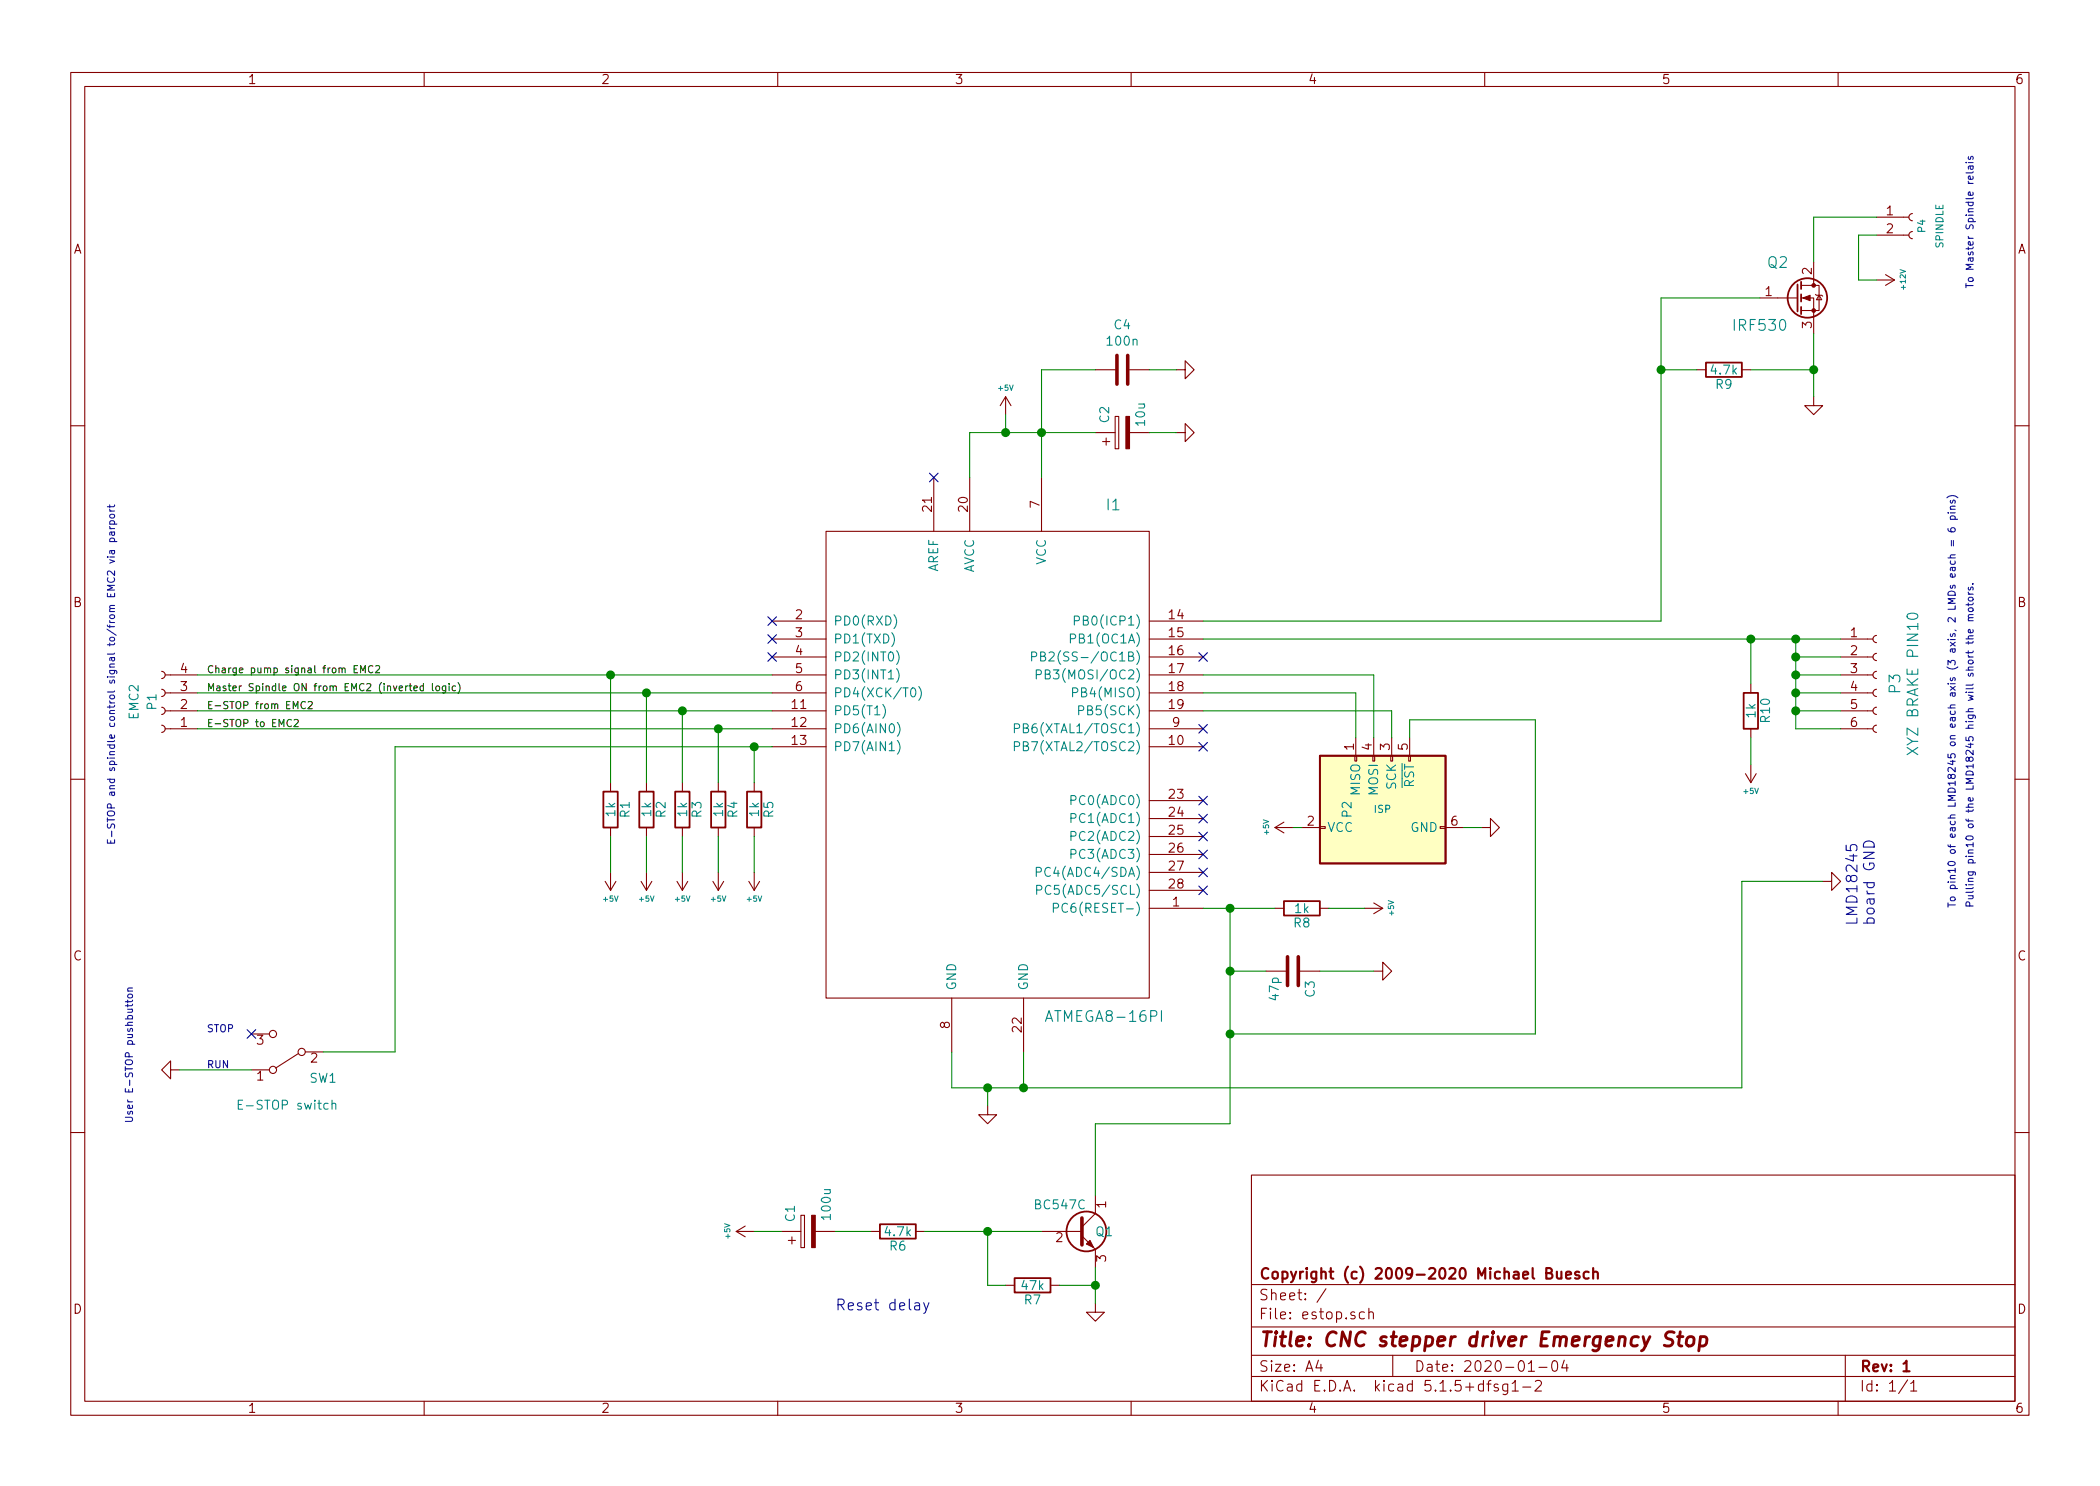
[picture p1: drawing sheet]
EESchema Schematic File Version 4
EELAYER 30 0
EELAYER END
$Descr A4 11693 8268
encoding utf-8
Sheet 1 1
Title "CNC stepper driver Emergency Stop"
Date "2020-01-04"
Rev "1"
Comp "Copyright (c) 2009-2020 Michael Buesch"
Comment1 ""
Comment2 ""
Comment3 ""
Comment4 ""
$EndDescr
Text Label 1150 3750 0    40   ~ 0
Charge pump signal from EMC2
Wire Wire Line
	4300 3750 3400 3750
Connection ~ 9250 2050
Wire Wire Line
	6700 3450 9250 3450
Wire Wire Line
	9250 3450 9250 2050
Connection ~ 10100 2050
Wire Wire Line
	10100 2200 10100 2050
Connection ~ 3800 3950
Wire Wire Line
	1100 3850 3600 3850
Connection ~ 4200 4150
Wire Wire Line
	6700 3550 9750 3550
Connection ~ 5600 2400
Wire Wire Line
	5600 2300 5600 2400
Wire Wire Line
	5800 2400 5800 2650
Wire Wire Line
	7250 4600 7200 4600
Connection ~ 5500 6850
Connection ~ 6850 5400
Connection ~ 5700 6050
Wire Wire Line
	5700 5850 5700 6050
Connection ~ 10000 3550
Connection ~ 10000 3750
Wire Wire Line
	10000 3650 10250 3650
Connection ~ 10000 3950
Wire Wire Line
	10000 3850 10250 3850
Wire Wire Line
	10250 4050 10000 4050
Wire Wire Line
	10000 3950 10250 3950
Wire Wire Line
	10000 3750 10250 3750
Connection ~ 10000 3850
Wire Wire Line
	10000 4050 10000 3950
Connection ~ 10000 3650
Wire Wire Line
	10150 4900 9700 4900
Wire Wire Line
	9700 4900 9700 6050
Wire Wire Line
	9700 6050 5700 6050
Wire Wire Line
	5300 6050 5300 5850
Wire Wire Line
	5500 6050 5500 6150
Connection ~ 5500 6050
Connection ~ 6850 5050
Wire Wire Line
	6100 7250 6100 7150
Connection ~ 6100 7150
Wire Wire Line
	5500 6850 5500 7150
Wire Wire Line
	8150 4600 8250 4600
Wire Wire Line
	5400 2650 5400 2400
Wire Wire Line
	5400 2400 5600 2400
Connection ~ 5800 2400
Connection ~ 9750 3550
Wire Wire Line
	4300 4050 4000 4050
Wire Wire Line
	4300 4150 4200 4150
Wire Wire Line
	2200 4150 2200 5850
Wire Wire Line
	4300 3950 3800 3950
Connection ~ 4000 4050
Connection ~ 3600 3850
Wire Wire Line
	9250 1650 9800 1650
Wire Wire Line
	10450 1300 10350 1300
Wire Wire Line
	10350 1300 10350 1550
Wire Wire Line
	10350 1550 10450 1550
Connection ~ 3400 3750
$Comp
L power:+5V #PWR02
U 1 1
P 3400 4850
F 0 "#PWR02" H 3400 4940 20  0001 C CNN
F 1 "+5V" H 3400 5000 30  0000 C CNN
F 2 "" H 3400 4850 50  0001 C CNN
F 3 "" H 3400 4850 50  0001 C CNN
	1    3400 4850
	-1   0    0    1   
$EndComp
$Comp
L Device:R R1
U 1 1
P 3400 4500
F 0 "R1" V 3480 4500 50  0000 C CNN
F 1 "1k" V 3400 4500 50  0000 C CNN
F 2 "" H 3400 4500 50  0001 C CNN
F 3 "" H 3400 4500 50  0001 C CNN
	1    3400 4500
	1    0    0    -1  
$EndComp
$Comp
L Connector:Conn_01x04_Female P1
U 1 1
P 900 3950
F 0 "P1" V 950 3900 50  0000 C CNN
F 1 "EMC2" V 1050 3900 50  0000 C CNN
F 2 "" H 900 3950 50  0001 C CNN
F 3 "" H 900 3950 50  0001 C CNN
	1    900  3950
	-1   0    0    1   
$EndComp
$Comp
L Device:R R9
U 1 1
P 9600 2050
F 0 "R9" V 9680 2050 50  0000 C CNN
F 1 "4.7k" V 9600 2050 50  0000 C CNN
F 2 "" H 9600 2050 50  0001 C CNN
F 3 "" H 9600 2050 50  0001 C CNN
	1    9600 2050
	0    1    1    0   
$EndComp
$Comp
L Transistor_FET:IRF540N Q2
U 1 1
P 10000 1650
F 0 "Q2" H 9900 1850 60  0000 C CNN
F 1 "IRF530" H 9800 1500 60  0000 C CNN
F 2 "" H 10000 1650 50  0001 C CNN
F 3 "" H 10000 1650 50  0001 C CNN
	1    10000 1650
	1    0    0    -1  
$EndComp
$Comp
L power:GND #PWR017
U 1 1
P 10100 2200
F 0 "#PWR017" H 10100 2200 30  0001 C CNN
F 1 "GND" H 10100 2130 30  0001 C CNN
F 2 "" H 10100 2200 50  0001 C CNN
F 3 "" H 10100 2200 50  0001 C CNN
	1    10100 2200
	1    0    0    -1  
$EndComp
$Comp
L power:+12V #PWR019
U 1 1
P 10450 1550
F 0 "#PWR019" H 10450 1500 20  0001 C CNN
F 1 "+12V" H 10450 1700 30  0000 C CNN
F 2 "" H 10450 1550 50  0001 C CNN
F 3 "" H 10450 1550 50  0001 C CNN
	1    10450 1550
	0    1    1    0   
$EndComp
Text Notes 11000 1600 1    40   ~ 0
To Master Spindle relais
$Comp
L Connector:Conn_01x02_Female P4
U 1 1
P 10650 1200
F 0 "P4" V 10700 1150 40  0000 C CNN
F 1 "SPINDLE" V 10800 1150 40  0000 C CNN
F 2 "" H 10650 1200 50  0001 C CNN
F 3 "" H 10650 1200 50  0001 C CNN
	1    10650 1200
	1    0    0    -1  
$EndComp
Text Label 1150 3850 0    40   ~ 0
Master Spindle ON from EMC2 (inverted logic)
Text Label 1150 3950 0    40   ~ 0
E-STOP from EMC2
Text Label 1150 4050 0    40   ~ 0
E-STOP to EMC2
$Comp
L power:+5V #PWR04
U 1 1
P 3800 4850
F 0 "#PWR04" H 3800 4940 20  0001 C CNN
F 1 "+5V" H 3800 5000 30  0000 C CNN
F 2 "" H 3800 4850 50  0001 C CNN
F 3 "" H 3800 4850 50  0001 C CNN
	1    3800 4850
	-1   0    0    1   
$EndComp
$Comp
L power:+5V #PWR03
U 1 1
P 3600 4850
F 0 "#PWR03" H 3600 4940 20  0001 C CNN
F 1 "+5V" H 3600 5000 30  0000 C CNN
F 2 "" H 3600 4850 50  0001 C CNN
F 3 "" H 3600 4850 50  0001 C CNN
	1    3600 4850
	-1   0    0    1   
$EndComp
$Comp
L Device:R R2
U 1 1
P 3600 4500
F 0 "R2" V 3680 4500 50  0000 C CNN
F 1 "1k" V 3600 4500 50  0000 C CNN
F 2 "" H 3600 4500 50  0001 C CNN
F 3 "" H 3600 4500 50  0001 C CNN
	1    3600 4500
	1    0    0    -1  
$EndComp
$Comp
L Device:R R3
U 1 1
P 3800 4500
F 0 "R3" V 3880 4500 50  0000 C CNN
F 1 "1k" V 3800 4500 50  0000 C CNN
F 2 "" H 3800 4500 50  0001 C CNN
F 3 "" H 3800 4500 50  0001 C CNN
	1    3800 4500
	1    0    0    -1  
$EndComp
Text Notes 1150 5750 0    40   ~ 0
STOP
Text Notes 1150 5950 0    40   ~ 0
RUN
Text Notes 750  6250 1    40   ~ 0
User E-STOP pushbutton
$Comp
L power:+5V #PWR06
U 1 1
P 4200 4850
F 0 "#PWR06" H 4200 4940 20  0001 C CNN
F 1 "+5V" H 4200 5000 30  0000 C CNN
F 2 "" H 4200 4850 50  0001 C CNN
F 3 "" H 4200 4850 50  0001 C CNN
	1    4200 4850
	-1   0    0    1   
$EndComp
$Comp
L Device:R R5
U 1 1
P 4200 4500
F 0 "R5" V 4280 4500 50  0000 C CNN
F 1 "1k" V 4200 4500 50  0000 C CNN
F 2 "" H 4200 4500 50  0001 C CNN
F 3 "" H 4200 4500 50  0001 C CNN
	1    4200 4500
	1    0    0    -1  
$EndComp
$Comp
L power:GND #PWR01
U 1 1
P 1000 5950
F 0 "#PWR01" H 1000 5950 30  0001 C CNN
F 1 "GND" H 1000 5880 30  0001 C CNN
F 2 "" H 1000 5950 50  0001 C CNN
F 3 "" H 1000 5950 50  0001 C CNN
	1    1000 5950
	0    1    1    0   
$EndComp
NoConn ~ 1400 5750
$Comp
L Switch:SW_SPDT SW1
U 1 1
P 1600 5850
F 0 "SW1" H 1400 6000 50  0000 C CNN
F 1 "E-STOP switch" H 1600 6150 50  0000 C CNN
F 2 "" H 1600 5850 50  0001 C CNN
F 3 "" H 1600 5850 50  0001 C CNN
	1    1600 5850
	-1   0    0    1   
$EndComp
NoConn ~ 4300 3650
NoConn ~ 4300 3550
NoConn ~ 4300 3450
$Comp
L power:+5V #PWR05
U 1 1
P 4000 4850
F 0 "#PWR05" H 4000 4940 20  0001 C CNN
F 1 "+5V" H 4000 5000 30  0000 C CNN
F 2 "" H 4000 4850 50  0001 C CNN
F 3 "" H 4000 4850 50  0001 C CNN
	1    4000 4850
	-1   0    0    1   
$EndComp
$Comp
L Device:R R4
U 1 1
P 4000 4500
F 0 "R4" V 4080 4500 50  0000 C CNN
F 1 "1k" V 4000 4500 50  0000 C CNN
F 2 "" H 4000 4500 50  0001 C CNN
F 3 "" H 4000 4500 50  0001 C CNN
	1    4000 4500
	1    0    0    -1  
$EndComp
Text Notes 650  4700 1    40   ~ 0
E-STOP and spindle control signal to/from EMC2 via parport
Text Notes 11000 5050 1    40   ~ 0
Pulling pin10 of the LMD18245 high will short the motors.
$Comp
L power:+5V #PWR016
U 1 1
P 9750 4250
F 0 "#PWR016" H 9750 4340 20  0001 C CNN
F 1 "+5V" H 9750 4400 30  0000 C CNN
F 2 "" H 9750 4250 50  0001 C CNN
F 3 "" H 9750 4250 50  0001 C CNN
	1    9750 4250
	-1   0    0    1   
$EndComp
$Comp
L Device:R R10
U 1 1
P 9750 3950
F 0 "R10" V 9830 3950 50  0000 C CNN
F 1 "1k" V 9750 3950 50  0000 C CNN
F 2 "" H 9750 3950 50  0001 C CNN
F 3 "" H 9750 3950 50  0001 C CNN
	1    9750 3950
	1    0    0    -1  
$EndComp
NoConn ~ 6700 3650
NoConn ~ 6700 4950
NoConn ~ 6700 4850
NoConn ~ 6700 4750
NoConn ~ 6700 4650
NoConn ~ 6700 4550
NoConn ~ 6700 4450
NoConn ~ 5200 2650
$Comp
L power:+5V #PWR09
U 1 1
P 5600 2300
F 0 "#PWR09" H 5600 2390 20  0001 C CNN
F 1 "+5V" H 5600 2450 30  0000 C CNN
F 2 "" H 5600 2300 50  0001 C CNN
F 3 "" H 5600 2300 50  0001 C CNN
	1    5600 2300
	1    0    0    -1  
$EndComp
$Comp
L power:GND #PWR010
U 1 1
P 6550 2400
F 0 "#PWR010" H 6550 2400 30  0001 C CNN
F 1 "GND" H 6550 2330 30  0001 C CNN
F 2 "" H 6550 2400 50  0001 C CNN
F 3 "" H 6550 2400 50  0001 C CNN
	1    6550 2400
	0    -1   -1   0   
$EndComp
$Comp
L Device:CP C2
U 1 1
P 6250 2400
F 0 "C2" H 6350 2500 50  0000 C CNN
F 1 "10u" H 6350 2300 50  0000 C CNN
F 2 "" H 6250 2400 50  0001 C CNN
F 3 "" H 6250 2400 50  0001 C CNN
	1    6250 2400
	0    -1   -1   0   
$EndComp
$Comp
L power:GND #PWR015
U 1 1
P 8250 4600
F 0 "#PWR015" H 8250 4600 30  0001 C CNN
F 1 "GND" H 8250 4530 30  0001 C CNN
F 2 "" H 8250 4600 50  0001 C CNN
F 3 "" H 8250 4600 50  0001 C CNN
	1    8250 4600
	0    -1   -1   0   
$EndComp
$Comp
L power:+5V #PWR014
U 1 1
P 7200 4600
F 0 "#PWR014" H 7200 4690 20  0001 C CNN
F 1 "+5V" H 7200 4750 30  0000 C CNN
F 2 "" H 7200 4600 50  0001 C CNN
F 3 "" H 7200 4600 50  0001 C CNN
	1    7200 4600
	0    -1   -1   0   
$EndComp
NoConn ~ 6700 4150
NoConn ~ 6700 4050
$Comp
L Connector:AVR-ISP-6 P2
U 1 1
P 7750 4500
F 0 "P2" H 7750 4750 50  0000 C CNN
F 1 "ISP" V 7750 4550 40  0000 C CNN
F 2 "" H 7750 4500 50  0001 C CNN
F 3 "" H 7750 4500 50  0001 C CNN
	1    7750 4500
	0    -1   -1   0   
$EndComp
Text Notes 4650 7300 0    60   ~ 0
Reset delay
$Comp
L power:+5V #PWR07
U 1 1
P 4200 6850
F 0 "#PWR07" H 4200 6940 20  0001 C CNN
F 1 "+5V" H 4200 7000 30  0000 C CNN
F 2 "" H 4200 6850 50  0001 C CNN
F 3 "" H 4200 6850 50  0001 C CNN
	1    4200 6850
	0    -1   -1   0   
$EndComp
$Comp
L Device:CP C1
U 1 1
P 4500 6850
F 0 "C1" H 4600 6950 50  0000 C CNN
F 1 "100u" H 4650 6750 50  0000 C CNN
F 2 "" H 4500 6850 50  0001 C CNN
F 3 "" H 4500 6850 50  0001 C CNN
	1    4500 6850
	0    -1   -1   0   
$EndComp
$Comp
L Device:R R6
U 1 1
P 5000 6850
F 0 "R6" V 5080 6850 50  0000 C CNN
F 1 "4.7k" V 5000 6850 50  0000 C CNN
F 2 "" H 5000 6850 50  0001 C CNN
F 3 "" H 5000 6850 50  0001 C CNN
	1    5000 6850
	0    1    1    0   
$EndComp
$Comp
L power:GND #PWR011
U 1 1
P 6100 7250
F 0 "#PWR011" H 6100 7250 30  0001 C CNN
F 1 "GND" H 6100 7180 30  0001 C CNN
F 2 "" H 6100 7250 50  0001 C CNN
F 3 "" H 6100 7250 50  0001 C CNN
	1    6100 7250
	1    0    0    -1  
$EndComp
$Comp
L Device:R R7
U 1 1
P 5750 7150
F 0 "R7" V 5830 7150 50  0000 C CNN
F 1 "47k" V 5750 7150 50  0000 C CNN
F 2 "" H 5750 7150 50  0001 C CNN
F 3 "" H 5750 7150 50  0001 C CNN
	1    5750 7150
	0    1    1    0   
$EndComp
$Comp
L power:GND #PWR013
U 1 1
P 7650 5400
F 0 "#PWR013" H 7650 5400 30  0001 C CNN
F 1 "GND" H 7650 5330 30  0001 C CNN
F 2 "" H 7650 5400 50  0001 C CNN
F 3 "" H 7650 5400 50  0001 C CNN
	1    7650 5400
	0    -1   -1   0   
$EndComp
$Comp
L power:+5V #PWR012
U 1 1
P 7600 5050
F 0 "#PWR012" H 7600 5140 20  0001 C CNN
F 1 "+5V" H 7600 5200 30  0000 C CNN
F 2 "" H 7600 5050 50  0001 C CNN
F 3 "" H 7600 5050 50  0001 C CNN
	1    7600 5050
	0    1    1    0   
$EndComp
$Comp
L Device:C C3
U 1 1
P 7200 5400
F 0 "C3" H 7300 5500 50  0000 C CNN
F 1 "47p" H 7300 5300 50  0000 C CNN
F 2 "" H 7200 5400 50  0001 C CNN
F 3 "" H 7200 5400 50  0001 C CNN
	1    7200 5400
	0    1    1    0   
$EndComp
$Comp
L Device:R R8
U 1 1
P 7250 5050
F 0 "R8" V 7330 5050 50  0000 C CNN
F 1 "1k" V 7250 5050 50  0000 C CNN
F 2 "" H 7250 5050 50  0001 C CNN
F 3 "" H 7250 5050 50  0001 C CNN
	1    7250 5050
	0    1    1    0   
$EndComp
$Comp
L power:GND #PWR08
U 1 1
P 5500 6150
F 0 "#PWR08" H 5500 6150 30  0001 C CNN
F 1 "GND" H 5500 6080 30  0001 C CNN
F 2 "" H 5500 6150 50  0001 C CNN
F 3 "" H 5500 6150 50  0001 C CNN
	1    5500 6150
	1    0    0    -1  
$EndComp
Text Notes 10450 5150 1    60   ~ 0
LMD18245\nboard GND
$Comp
L power:GND #PWR018
U 1 1
P 10150 4900
F 0 "#PWR018" H 10150 4900 30  0001 C CNN
F 1 "GND" H 10150 4830 30  0001 C CNN
F 2 "" H 10150 4900 50  0001 C CNN
F 3 "" H 10150 4900 50  0001 C CNN
	1    10150 4900
	0    -1   -1   0   
$EndComp
Text Notes 10900 5050 1    40   ~ 0
To pin10 of each LMD18245 on each axis (3 axis, 2 LMDs each = 6 pins)
$Comp
L Connector:Conn_01x06_Female P3
U 1 1
P 10450 3750
F 0 "P3" V 10550 3700 60  0000 C CNN
F 1 "XYZ BRAKE PIN10" V 10650 3700 60  0000 C CNN
F 2 "" H 10450 3750 50  0001 C CNN
F 3 "" H 10450 3750 50  0001 C CNN
	1    10450 3750
	1    0    0    -1  
$EndComp
$Comp
L atmega8x:ATMEGA8-16PI I1
U 1 1
P 5500 4200
F 0 "I1" H 6200 5600 60  0000 C CNN
F 1 "ATMEGA8-16PI" H 6150 2750 60  0000 C CNN
F 2 "" H 5500 4200 50  0001 C CNN
F 3 "" H 5500 4200 50  0001 C CNN
	1    5500 4200
	1    0    0    -1  
$EndComp
Wire Wire Line
	9250 2050 9250 1650
Wire Wire Line
	10100 2050 10100 1850
Wire Wire Line
	3800 3950 1100 3950
Wire Wire Line
	4200 4150 2200 4150
Wire Wire Line
	5600 2400 5800 2400
Wire Wire Line
	5500 6850 5800 6850
Wire Wire Line
	6850 5400 6850 5050
Wire Wire Line
	5700 6050 5500 6050
Wire Wire Line
	10000 3550 10250 3550
Wire Wire Line
	10000 3750 10000 3650
Wire Wire Line
	10000 3950 10000 3850
Wire Wire Line
	10000 3850 10000 3750
Wire Wire Line
	10000 3650 10000 3550
Wire Wire Line
	5500 6050 5300 6050
Wire Wire Line
	6850 5050 6700 5050
Wire Wire Line
	6100 7150 6100 7050
Wire Wire Line
	9750 3550 10000 3550
Wire Wire Line
	4000 4050 1100 4050
Wire Wire Line
	3600 3850 4300 3850
Wire Wire Line
	3400 3750 1100 3750
Wire Wire Line
	9750 3550 9750 3800
Wire Wire Line
	9750 4100 9750 4250
Wire Wire Line
	3400 3750 3400 4350
Wire Wire Line
	3600 3850 3600 4350
Wire Wire Line
	3800 3950 3800 4350
Wire Wire Line
	4000 4050 4000 4350
Wire Wire Line
	4200 4150 4200 4350
Wire Wire Line
	4200 4650 4200 4850
Wire Wire Line
	4000 4650 4000 4850
Wire Wire Line
	3800 4650 3800 4850
Wire Wire Line
	3600 4650 3600 4850
Wire Wire Line
	3400 4650 3400 4850
Wire Wire Line
	5800 2400 6100 2400
Wire Wire Line
	6400 2400 6550 2400
Wire Wire Line
	10450 1200 10100 1200
Wire Wire Line
	10100 1200 10100 1450
Wire Wire Line
	9250 2050 9450 2050
Wire Wire Line
	9750 2050 10100 2050
Wire Wire Line
	6850 5050 7100 5050
Wire Wire Line
	7400 5050 7600 5050
Wire Wire Line
	6850 5400 7050 5400
Wire Wire Line
	7350 5400 7650 5400
Wire Wire Line
	6850 5750 8550 5750
Wire Wire Line
	8550 5750 8550 4000
Wire Wire Line
	8550 4000 7850 4000
Wire Wire Line
	7850 4000 7850 4100
Wire Wire Line
	6850 5750 6850 5400
Wire Wire Line
	7750 3950 7750 4100
Wire Wire Line
	6700 3950 7750 3950
Wire Wire Line
	7550 3850 7550 4100
Wire Wire Line
	6700 3850 7550 3850
Wire Wire Line
	7650 4100 7650 3750
Wire Wire Line
	6700 3750 7650 3750
Wire Wire Line
	1000 5950 1400 5950
Wire Wire Line
	1800 5850 2200 5850
Wire Wire Line
	4200 6850 4350 6850
Wire Wire Line
	4650 6850 4850 6850
Wire Wire Line
	5150 6850 5500 6850
Wire Wire Line
	5500 7150 5600 7150
Wire Wire Line
	5900 7150 6100 7150
$Comp
L Transistor_BJT:BC547 Q1
U 1 1
P 6000 6850
F 0 "Q1" H 6150 6850 50  0000 C CNN
F 1 "BC547C" H 5902 7000 50  0000 C CNN
F 2 "" H 6000 6850 50  0001 C CNN
F 3 "" H 6000 6850 50  0001 C CNN
	1    6000 6850
	1    0    0    -1  
$EndComp
Wire Wire Line
	6850 5750 6850 6250
Wire Wire Line
	6850 6250 6100 6250
Wire Wire Line
	6100 6250 6100 6650
Connection ~ 6850 5750
$Comp
L Device:C C4
U 1 1
P 6250 2050
F 0 "C4" V 5998 2050 50  0000 C CNN
F 1 "100n" V 6089 2050 50  0000 C CNN
F 2 "" H 6288 1900 50  0001 C CNN
F 3 "~" H 6250 2050 50  0001 C CNN
	1    6250 2050
	0    1    1    0   
$EndComp
Wire Wire Line
	6100 2050 5800 2050
Wire Wire Line
	5800 2050 5800 2400
$Comp
L power:GND #PWR020
U 1 1
P 6550 2050
F 0 "#PWR020" H 6550 2050 30  0001 C CNN
F 1 "GND" H 6550 1980 30  0001 C CNN
F 2 "" H 6550 2050 50  0001 C CNN
F 3 "" H 6550 2050 50  0001 C CNN
	1    6550 2050
	0    -1   -1   0   
$EndComp
Wire Wire Line
	6400 2050 6550 2050
$EndSCHEMATC
